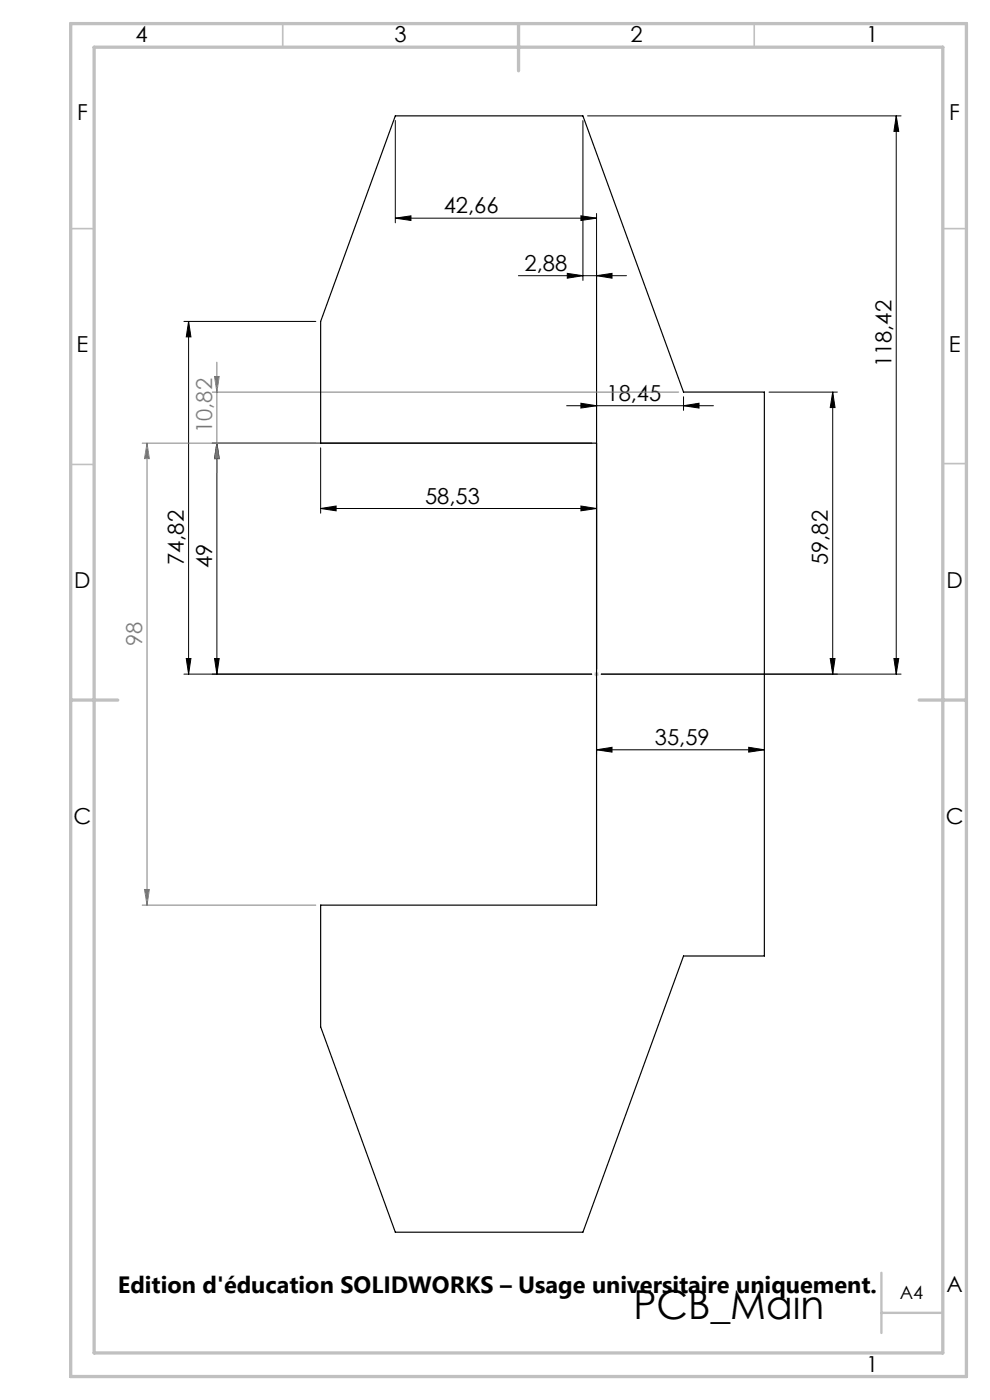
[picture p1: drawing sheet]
<svg xmlns="http://www.w3.org/2000/svg" width="210mm" height="297mm" viewBox="0 0 210 297" stroke-linecap="round" stroke-linejoin="round" font-family="sans-serif">
<g fill="none" stroke="#000" stroke-width=".21">
<path d="M83.9 25.6v21.7M123.6 25.6v33.9M124.6 24.6h66.5M190.1 24.6v118.4M190.1 24.6l.5 3.3h-1zM83.9 46.3l3.3-.5v1zM83.9 46.3h42.6M110 58.5h22.9M120.3 58l3.3 .5-3.3 .5zM123.2 45.8l3.3 .5-3.3 .5zM126.5 58.5l3.3-.5v1zM126.5 45.3v96.7"/>
<path d="M39 68.2h28M40 68.2v74.8M40 68.2l.5 3.3h-1zM45 94h80.5M46 94l.5 3.3h-1zM46 94v49M68 95v13.9M120.2 86.1h31.1M123.2 85.5l3.3 .6-3.3 .5zM145 86.1l3.3-.6v1.1zM145 84.2v2.9M163.1 83.2h14.5"/>
<path d="M176.6 83.2v59.8M176.6 83.2l.5 3.3h-1zM68 107.9l3.3-.6v1.1zM68 107.9h58.5M123.2 107.3l3.3 .6-3.3 .5zM39.5 139.7h1l-.5 3.3zM45.5 139.7h1l-.5 3.3zM176.1 139.7h1l-.5 3.3zM189.6 139.7h1l-.5 3.3zM125.5 143h-86.5M126.5 159.1l3.3-.6v1.1zM126.5 144v16.1"/>
<path d="M126.5 159.1h35.6M127.5 143h63.6M158.8 158.5l3.3 .6-3.3 .5z"/>
</g>
<path d="M126 143h1M126.2 142.7l.7 .7M126.5 142.5v1M126.9 142.7l-.7 .7" fill="none" stroke="#c0c0c0" stroke-width=".21"/>
<path d="M45.5 79.9h1l-.5 3.3zM46 76.8v23.6M30.2 94h95.3M31.2 94v98M31.2 94l.5 3.3h-1zM45 83.2h99M46 94l.5 3.3h-1zM30.2 192h36.8M30.7 188.7h1l-.5 3.3z" fill="none" stroke="#808080" stroke-width=".21"/>
<path d="M60 5v5M160 5v5M15 48.5h5M200 48.5h5M15 98.5h5M200 98.4h5" fill="none" stroke="#c0c0c0" stroke-width=".35"/>
<path d="M187 270v12.8M187 278.5h13" fill="none" stroke="#c0c0c0" stroke-width=".5"/>
<path d="M15 5h190v287h-190zM20 10h180v277h-180zM110 5v10M15 148.5h10M195 148.5h10" fill="none" stroke="#c0c0c0" stroke-width=".7"/>
<g fill="#000">
<path d="M123.2 45.8l3.3 .5-3.3 .5zM83.9 46.3l3.3-.5v1z"/>
<path d="M40 68.2l.5 3.3h-1zM39.5 139.7h1l-.5 3.3z"/>
<path d="M123.2 85.5l3.3 .6-3.3 .5zM145 86.1l3.3-.6v1.1zM120.3 58l3.3 .5-3.3 .5zM126.5 58.5l3.3-.5v1z"/>
<path d="M123.2 107.3l3.3 .6-3.3 .5zM68 107.9l3.3-.6v1.1z"/>
<path d="M45.5 139.7h1l-.5 3.3zM46 94l.5 3.3h-1z"/>
<path d="M126.5 159.1l3.3-.6v1.1zM158.8 158.5l3.3 .6-3.3 .5z"/>
<path d="M176.1 139.7h1l-.5 3.3zM176.6 83.2l.5 3.3h-1z"/>
<path d="M189.6 139.7h1l-.5 3.3zM190.1 24.6l.5 3.3h-1z"/>
</g>
<g fill="#808080">
<path d="M30.7 188.7h1l-.5 3.3zM31.2 94l.5 3.3h-1z"/>
<path d="M45.5 79.9h1l-.5 3.3zM46 94l.5 3.3h-1z"/>
</g>
<path d="M83.9 24.6h39.7l21.4 58.6h17.1v119.6h-17.1l-21.4 58.6h-39.7l-15.9-43.6v-25.8h58.5v-98h-58.5v-25.8z" fill="none" stroke="#000" stroke-width=".25"/>
<text font-size="8.5" x="134.4" y="279.7">PCB_Main</text>
<text font-size="5" x="25" y="274.4">Edition d'éducation SOLIDWORKS – Usage universitaire uniquement.</text>
<g font-size="4.7">
<text x="28.7" y="9">4</text>
<text x="83.7" y="9">3</text>
<text x="133.7" y="9">2</text>
<text x="183.7" y="9">1</text>
<text x="16.4" y="25.5">F</text>
<text x="201.4" y="25.5">F</text>
<text x="94.1" y="45.3">42,66</text>
<text x="111.3" y="57.5">2,88</text>
<text x="16.2" y="74.8">E</text>
<text x="189.1" y="77.9" transform="rotate(-90 189.1 77.9)">118,42</text>
<text x="201.2" y="74.8">E</text>
<text x="128.7" y="85">18,45</text>
<text x="90.2" y="106.8">58,53</text>
<text x="39" y="119.9" transform="rotate(-90 39 119.9)">74,82</text>
<text x="175.6" y="119.9" transform="rotate(-90 175.6 119.9)">59,82</text>
<text x="15.8" y="124.8">D</text>
<text x="45" y="120.5" transform="rotate(-90 45 120.5)">49</text>
<text x="200.8" y="124.8">D</text>
<text x="138.9" y="158">35,59</text>
<text x="15.6" y="174.8">C</text>
<text x="200.6" y="174.8">C</text>
<text x="200.8" y="274">A</text>
<text x="183.7" y="291">1</text>
</g>
<g font-size="4.7" fill="#808080">
<text x="45" y="91.9" transform="rotate(-90 45 91.9)">10,82</text>
<text x="30.2" y="137.1" transform="rotate(-90 30.2 137.1)">98</text>
</g>
<text font-size="3.9" x="190.9" y="275.5">A4</text>
</svg>
